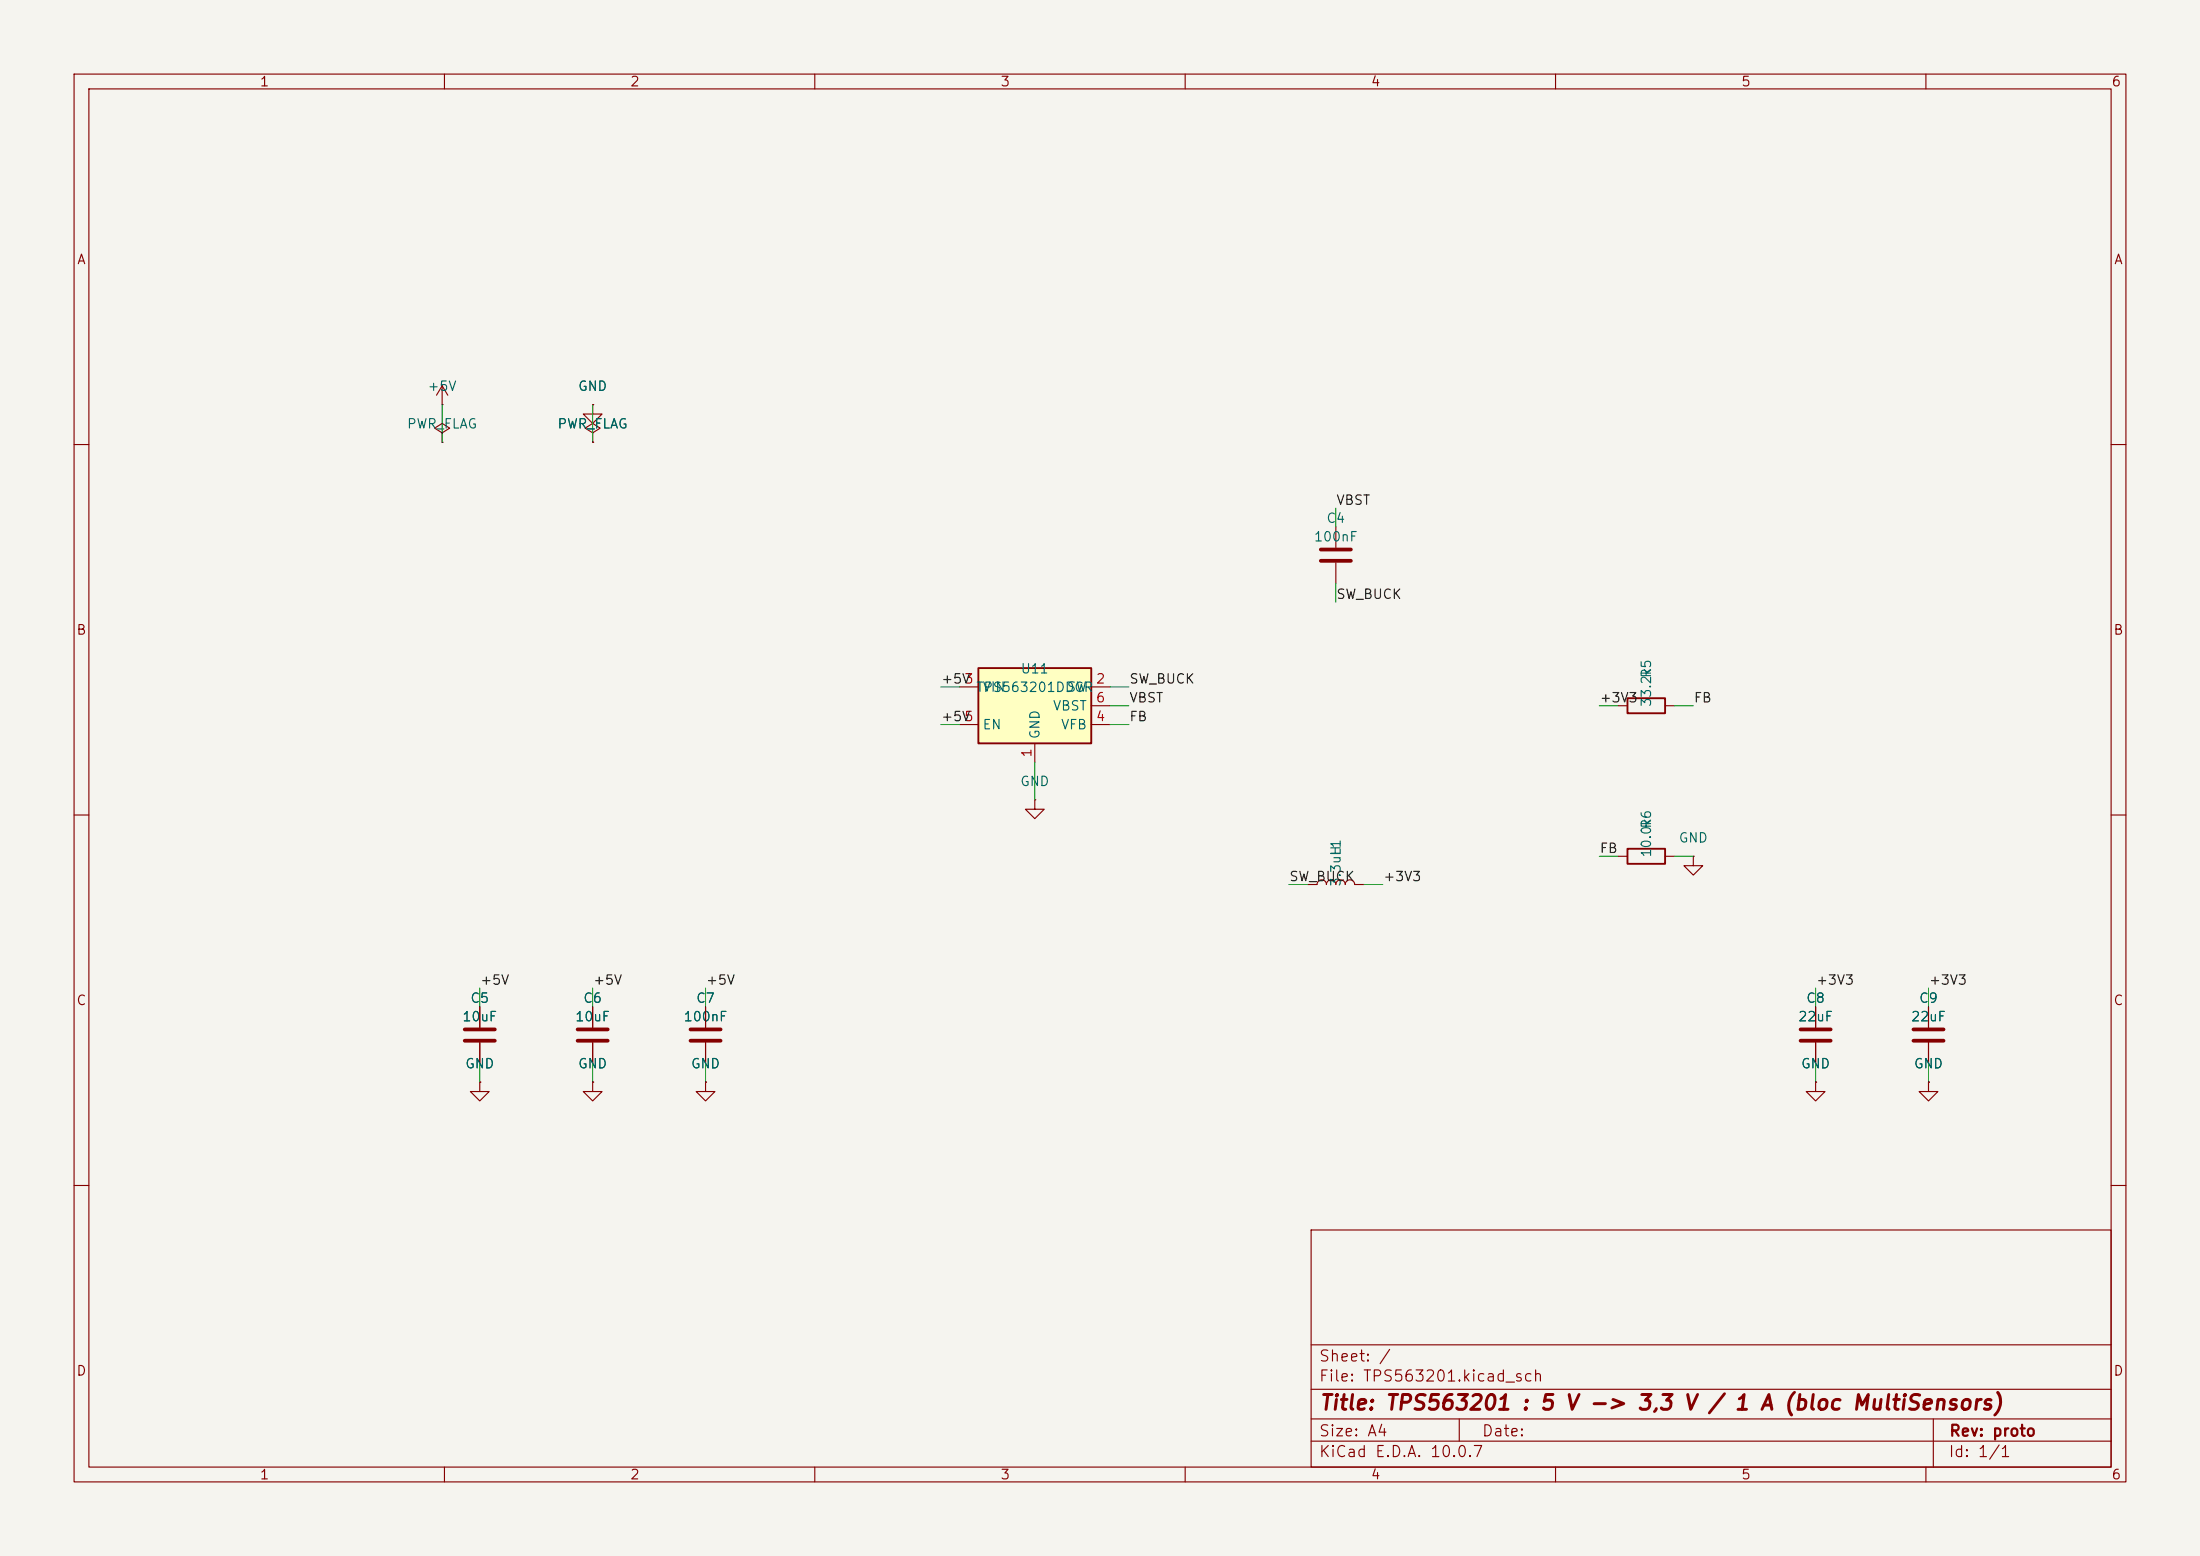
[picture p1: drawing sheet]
<svg xmlns="http://www.w3.org/2000/svg" width="297mm" height="210mm" viewBox="0 0 297 210" stroke-linecap="round" stroke-linejoin="round" font-family="sans-serif">
<path d="M0 0h297v210h-297z" fill="#f5f4ef" stroke="#f5f4ef" stroke-width=".14"/>
<g fill="none" stroke="#840000" stroke-width=".15">
<path d="M10 10h277v190h-277zM12 12h273v186h-273zM60 10v2M110 10v2M160 10v2M210 10v2M260 10v2M10 60h2M285 60h2M218.4 95.3h1.3M224.8 95.3h1.3M10 110h2"/>
<path d="M218.4 115.6h1.3M224.8 115.6h1.3M228.6 115.6v1.2h1.3l-1.3 1.3-1.3-1.3h1.3M228.6 115.6h.1M285 110h2M245.1 135.9v2.8M64.8 146.1v1.2h1.2l-1.2 1.3-1.3-1.3h1.3M64.8 146.1h.1M245.1 146.1v1.2h1.3l-1.3 1.3-1.3-1.3h1.3M245.1 146.1h.1M245.1 140.7v2.8M260.3 146.1v1.2h1.3l-1.3 1.3-1.2-1.3h1.2"/>
<path d="M260.3 146.1h.1M10 160h2M177 166h108v32h-108zM285 160h2M60 198v2M110 198v2M160 198v2M177 194.5h108M177 191.5h108M177 187.5h108M177 181.5h108M197 191.5v3"/>
<path d="M210 198v2M260 198v2M261 191.5v6.5"/>
</g>
<path d="M219.7 94.2h5.1v2.1h-5.1zM219.7 114.6h5.1v2h-5.1z" fill="none" stroke="#840000" stroke-width=".25"/>
<path d="M243.1 138.9h4M243.1 140.5h4" fill="none" stroke="#840000" stroke-width=".51"/>
<path d="M132.1 90.2h15.2v10.1h-15.2z" fill="#ffffc2"/>
<path d="M132.1 90.2h15.2v10.1h-15.2z" fill="none" stroke="#840000" stroke-width=".25"/>
<g fill="none" stroke="#840000" stroke-width=".15">
<path d="M59.7 54.6h.1M59.7 58.4l1-.6-1-.6-1 .6 1 .6v1.3M59.7 59.7h.1M59.7 52.1l-.8 1.2M59.7 52.1l.8 1.2M59.7 52.1v2.5M80 54.6v1.3h1.3l-1.3 1.3-1.3-1.3h1.3M80 54.6h.1M80 58.4l1-.6-1-.6-1 .6 1 .6v1.3M80 59.7h.1M180.3 71.1v2.8M180.3 75.9v2.8"/>
<path d="M129.5 92.7h2.6M129.5 97.8h2.6M147.3 92.7h2.6M147.3 97.8h2.6M147.3 95.3h2.6M139.7 108v1.2h1.3l-1.3 1.3-1.3-1.3h1.3M139.7 108h.1M139.7 100.3v2.6M176.5 119.4h1.3a.64 .64 0 0 1 .6-.7 .64 .64 0 0 1 .7 .7 .64 .64 0 0 1 .6-.7 .64 .64 0 0 1 .6 .7 .64 .64 0 0 1 .7-.7 .64 .64 0 0 1 .6 .7 .64 .64 0 0 1 .6-.7 .64 .64 0 0 1 .7 .7h1.2M64.8 135.9v2.8M80 135.9v2.8M95.2 135.9v2.8"/>
<path d="M245.1 135.9v2.8M260.3 135.9v2.8M64.8 146.1h.1M64.8 140.7v2.8M80 146.1v1.2h1.3l-1.3 1.3-1.3-1.3h1.3M80 146.1h.1M80 140.7v2.8M95.2 146.1v1.2h1.3l-1.3 1.3-1.2-1.3h1.2M95.2 146.1h.1M95.2 140.7v2.8M245.1 146.1h.1M245.1 140.7v2.8"/>
<path d="M260.3 146.1h.1M260.3 140.7v2.8"/>
</g>
<path d="M178.3 74.2h4.1M178.3 75.7h4.1M62.7 138.9h4.1M78 138.9h4M93.2 138.9h4.1M258.3 138.9h4.1M62.7 140.5h4.1M78 140.5h4M93.2 140.5h4.1M258.3 140.5h4.1" fill="none" stroke="#840000" stroke-width=".51"/>
<g fill="none" stroke="#009600" stroke-width=".14">
<path d="M59.7 54.6v5.1M80 54.6v5.1M180.3 68.6v2.5M180.3 78.7v2.6M127 97.8h2.5M127 92.7h2.5M149.9 95.3h2.5M149.9 97.8h2.5M149.9 92.7h2.5M215.9 95.3h2.5M226.1 95.3h2.5M139.7 102.9v5.1"/>
<path d="M174 119.4h2.5M184.1 119.4h2.6M215.9 115.6h2.5M226.1 115.6h2.5M64.8 133.4v2.5M80 133.4v2.5M95.2 133.4v2.5M245.1 133.4v2.5M260.3 133.4v2.5M64.8 143.5v2.6M80 143.5v2.6M95.2 143.5v2.6"/>
<path d="M245.1 143.5v2.6M260.3 143.5v2.6"/>
</g>
<text font-size="2" fill="#840000" x="178" y="190.8">Title: TPS563201 : 5 V -&gt; 3,3 V / 1 A (bloc MultiSensors)</text>
<g font-size="1.5" fill="#840000">
<text x="178" y="184.1">Sheet: /</text>
<text x="178" y="186.8">File: TPS563201.kicad_sch</text>
<text x="178" y="197">KiCad E.D.A. 10.0.7</text>
<text x="178" y="194.2">Size: A4</text>
<text x="200" y="194.2">Date:</text>
<text x="263" y="197">Id: 1/1</text>
<text x="263" y="194.2">Rev: proto</text>
</g>
<g font-size="1.3" fill="#840000">
<text x="35" y="12">1</text>
<text x="85" y="12">2</text>
<text x="135" y="12">3</text>
<text x="185" y="12">4</text>
<text x="235" y="12">5</text>
<text x="285" y="12">6</text>
<text x="10.3" y="36">A</text>
<text x="285.3" y="36">A</text>
<text x="10.2" y="86">B</text>
<text x="285.2" y="86">B</text>
<text x="10.2" y="136">C</text>
<text x="285.2" y="136">C</text>
<text x="10.2" y="186">D</text>
<text x="285.2" y="186">D</text>
<text x="35" y="200">1</text>
<text x="85" y="200">2</text>
<text x="135" y="200">3</text>
<text x="185" y="200">4</text>
<text x="235" y="200">5</text>
<text x="285" y="200">6</text>
</g>
<g font-size="1.3" fill="#006464">
<text x="57.6" y="53.1">+5V</text>
<text x="77.9" y="53.1">GND</text>
<text x="54.8" y="58.2">PWR_FLAG</text>
<text x="75.2" y="58.2">PWR_FLAG</text>
<text x="179" y="70.9">C4</text>
<text x="177.3" y="73.4">100nF</text>
<text x="131.7" y="93.7">TPS563201DDCR</text>
<text x="132.6" y="93.7">VIN</text>
<text x="137.7" y="91.2">U11</text>
<text x="143.9" y="93.7">SW</text>
<text x="223.2" y="95.5" transform="rotate(-90 223.2 95.5)">33.2k</text>
<text x="223.2" y="91.6" transform="rotate(-90 223.2 91.6)">R5</text>
<text x="132.6" y="98.8">EN</text>
<text x="140.7" y="99.8" transform="rotate(-90 140.7 99.8)">GND</text>
<text x="142" y="96.2">VBST</text>
<text x="143.1" y="98.8">VFB</text>
<text x="137.6" y="106.4">GND</text>
<text x="223.2" y="111.9" transform="rotate(-90 223.2 111.9)">R6</text>
<text x="181.3" y="119.8" transform="rotate(-90 181.3 119.8)">3.3uH</text>
<text x="181.3" y="115.6" transform="rotate(-90 181.3 115.6)">L1</text>
<text x="223.2" y="115.8" transform="rotate(-90 223.2 115.8)">10.0k</text>
<text x="226.5" y="114">GND</text>
<text x="63.4" y="135.7">C5</text>
<text x="78.6" y="135.7">C6</text>
<text x="93.9" y="135.7">C7</text>
<text x="243.7" y="135.7">C8</text>
<text x="259" y="135.7">C9</text>
<text x="62.3" y="138.2">10uF</text>
<text x="77.6" y="138.2">10uF</text>
<text x="92.2" y="138.2">100nF</text>
<text x="242.7" y="138.2">22uF</text>
<text x="257.9" y="138.2">22uF</text>
<text x="62.7" y="144.5">GND</text>
<text x="77.9" y="144.5">GND</text>
<text x="93.2" y="144.5">GND</text>
<text x="243" y="144.5">GND</text>
<text x="258.3" y="144.5">GND</text>
</g>
<g font-size="1.3" fill="#0f0f0f">
<text x="180.3" y="68.5">VBST</text>
<text x="180.3" y="81.2">SW_BUCK</text>
<text x="127" y="92.6">+5V</text>
<text x="152.4" y="92.6">SW_BUCK</text>
<text x="152.4" y="95.1">VBST</text>
<text x="215.9" y="95.1">+3V3</text>
<text x="228.6" y="95.1">FB</text>
<text x="127" y="97.7">+5V</text>
<text x="152.4" y="97.7">FB</text>
<text x="174" y="119.3">SW_BUCK</text>
<text x="186.7" y="119.3">+3V3</text>
<text x="215.9" y="115.4">FB</text>
<text x="64.7" y="133.2">+5V</text>
<text x="80" y="133.2">+5V</text>
<text x="95.2" y="133.2">+5V</text>
<text x="245.1" y="133.2">+3V3</text>
<text x="260.3" y="133.2">+3V3</text>
</g>
<g font-size="1.3" fill="#a90000">
<text x="130.1" y="92.6">3</text>
<text x="147.9" y="92.6">2</text>
<text x="147.9" y="95.1">6</text>
<text x="130.1" y="97.7">5</text>
<text x="147.9" y="97.7">4</text>
<text x="139.6" y="102.3" transform="rotate(-90 139.6 102.3)">1</text>
</g>
</svg>
